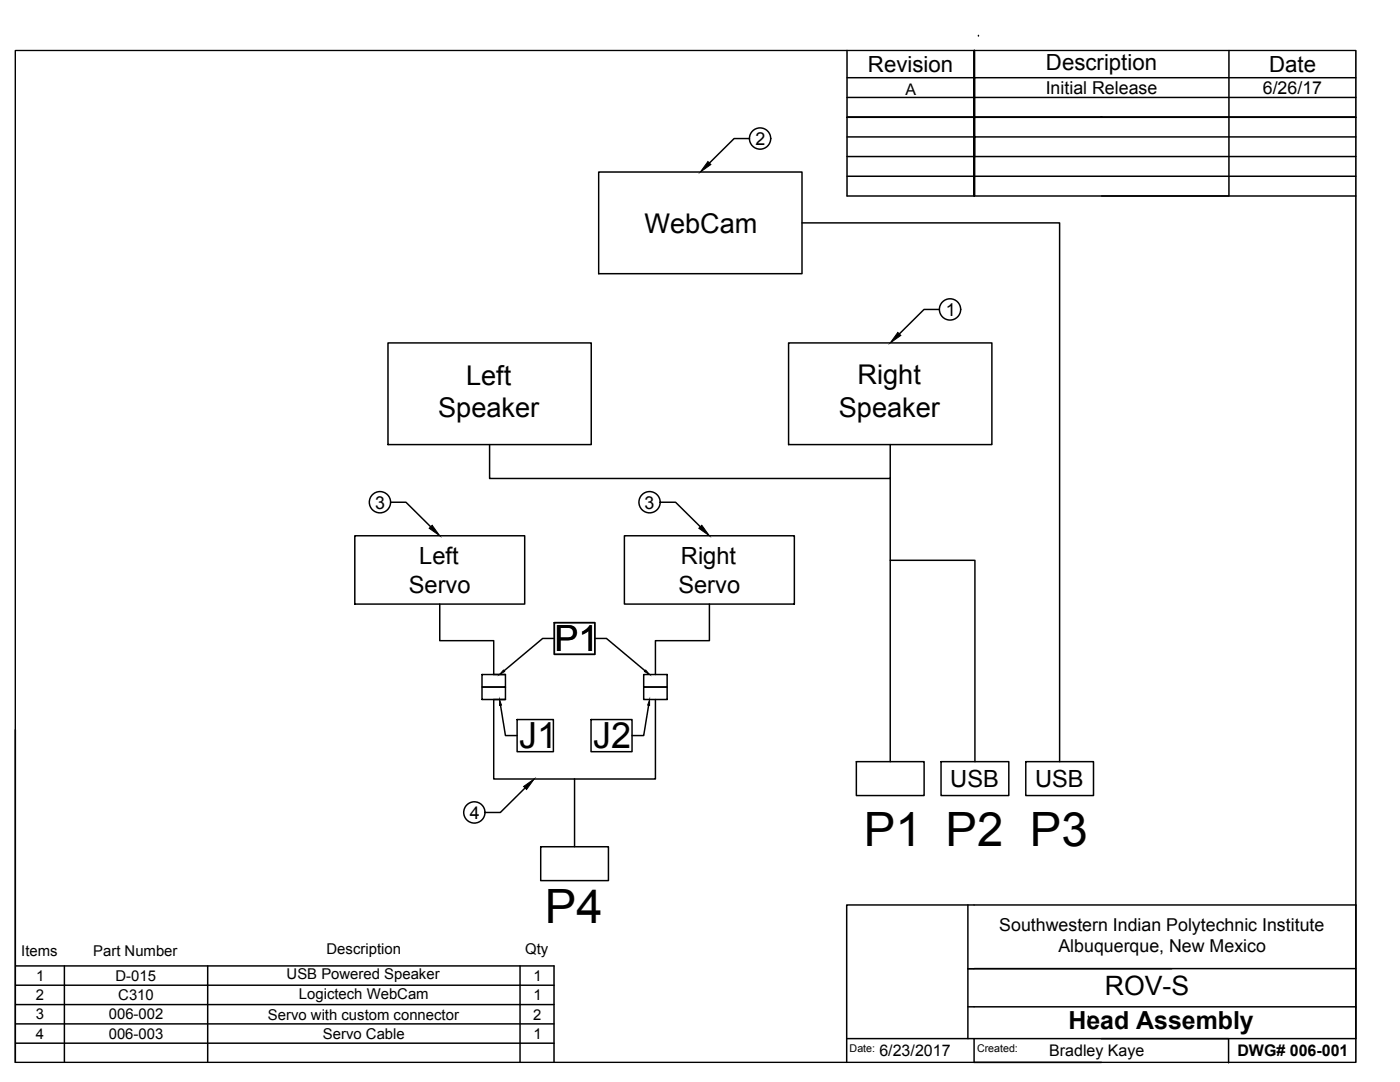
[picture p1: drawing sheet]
<svg xmlns="http://www.w3.org/2000/svg" width="279mm" height="216mm" viewBox="0 0 279 216" stroke-linecap="round" stroke-linejoin="round" font-family="sans-serif">
<!-- layer: Border A -->
<g fill="none" stroke="#000" stroke-width=".3">
<path d="M169 15.5h25.5v7.9v-13.3v29v-29v13.3v-7.9h76.1M169 10.1v29h101.6M169 19.4h101.6M195.3 7.1v.1M245.3 10.1v29h-25.4M119.5 34.3h40.6v20.3h-40.6zM149.6 27.6h-3.1l-4.9 4.9M169 31.2h25.5v7.9v-7.9h76.1M169 23.4h25.5h-25.4M169 35.2h101.6M194.5 23.4v7.8v-3.9h-25.5M194.5 23.4v7.8v-3.9h76.1"/>
<path d="M219.8 23.4h50.8h-76.1h25.4M160.1 44.5h51.4v107.5M77.4 68.4h40.6v20.3h-40.6zM157.4 68.4h40.6v20.3h-40.6zM187.5 61.7h-3.1l-4.9 4.9M97.7 88.7v6.8h80v-6.8M177.7 95.5v56.5M70.8 106.9h33.9v13.6h-33.9zM78 100.2h3l5 4.9M124.6 106.9h33.9v13.6h-33.9zM131.8 100.2h3l5 4.9M177.7 111.8h16.9v40.2"/>
<path d="M87.8 120.5v7.3h10.7v6.8h2.4M96.2 134.6h4.7v2.5h-4.7zM96.2 137.1h4.7v2.5h-4.7zM100.9 139.6h-2.4v15.8h16.2M110.6 127.4h-2.3l-7.7 6.5M110.6 124.2h8.1v6.4h-8.1zM118.7 127.4h2.3l7.7 6.5M128.5 134.6h4.6v2.5h-4.6zM128.5 137.1h4.6v2.5h-4.6zM130.8 139.6v15.8h-16.1M141.6 120.5v7.3h-10.8v6.8M3.1 145.6v66.4"/>
<path d="M99.9 140.7l1 6.1h2.3M103.2 143.6h7.2v6.4h-7.2zM104.8 157.2l-4.9 4.9h-3.1M114.7 155.4v13.6M118 143.6h8.1v6.4h-8.1zM129.4 140.7l-.9 6.1h-2.4M170.9 152h13.5v6.7h-13.5zM187.8 152h13.5v6.7h-13.5zM204.7 152h13.5v6.7h-13.5zM107.9 169h13.5v6.7h-13.5zM3.1 192.7h107.5v19.3M3.1 196.6h107.5"/>
<path d="M12.9 192.7v19.3M41.4 192.7v19.3M103.8 192.7v19.3M193.2 193.3h40.6M193.2 180.6v26.6M194.4 193.3h76.2v7.6h-77.4M270.6 193.3v-12.7h-101.6v31.4M3.1 200.5h107.5M3.1 204.3h107.5M3.1 208.2h107.5M194.4 207.2v4.8h25.4M217.2 203h.1"/>
<path d="M219.8 207.2h25.4v4.9M270.6 200.9v6.3h-101.6"/>
<circle cx="151.7" cy="27.6" r="2.12"/>
<circle cx="189.6" cy="61.7" r="2.12"/>
<circle cx="75.8" cy="100.2" r="2.12"/>
<circle cx="129.6" cy="100.2" r="2.12"/>
<circle cx="94.7" cy="162.1" r="2.12"/>
</g>
<path d="M141.3 32.2l.6 .6-2.1 1.5zM179.2 66.3l.6 .6-2.1 1.5zM86.2 104.8l1.6 2.1-2.1-1.5zM140.1 104.8l1.5 2.1-2.1-1.5zM100.5 133.7l.2 .3-1 .6zM128.9 133.7l.7 .9-1-.6zM99.7 139.6l.4 1.1-.4 .1zM104.5 156.9l2.1-1.5-1.5 2.1zM129.6 139.6v1.2l-.3-.1z" fill="#000" stroke="#000" stroke-width=".2"/>
<!-- layer: 0 -->
<path d="M3.1 10.1h267.5v201.9h-267.5z" fill="none" stroke="#000" stroke-width=".2"/>
<path d="M3.1 10.1h267.5v201.9h-267.5z" fill="none" stroke="#000" stroke-width=".25"/>
<g font-size="9.4">
<text x="172.4" y="168.9">P1 P2 P3</text>
<text x="108.8" y="184.2">P4</text>
</g>
<g font-size="7.2">
<text x="110.7" y="130">P1</text>
<text x="103.6" y="149.3">J1</text>
<text x="118.3" y="149.3">J2</text>
</g>
<g font-size="5.4">
<text x="128.6" y="46.4">WebCam</text>
<text x="93" y="76.7">Left</text>
<text x="171.1" y="76.7">Right</text>
<text x="87.5" y="83.3">Speaker</text>
<text x="167.4" y="83.2">Speaker</text>
</g>
<text font-size="5.3" x="220.5" y="198.5">ROV-S</text>
<text font-size="5" x="213.2" y="205.3">Head Assembly</text>
<g font-size="4.7">
<text x="83.7" y="112.6">Left</text>
<text x="135.9" y="112.5">Right</text>
<text x="81.6" y="118.3">Servo</text>
<text x="135.4" y="118.2">Servo</text>
<text x="189.7" y="157">USB</text>
<text x="206.6" y="157">USB</text>
</g>
<g font-size="4.4">
<text x="173.2" y="14.4">Revision</text>
<text x="208.7" y="13.9">Description</text>
<text x="253.3" y="14.4">Date</text>
</g>
<g font-size="3.6">
<text x="150.8" y="28.9">2</text>
<text x="188.7" y="63">1</text>
<text x="74.8" y="101.5">3</text>
<text x="128.7" y="101.5">3</text>
<text x="93.7" y="163.4">4</text>
</g>
<g font-size="3.5">
<text x="208.7" y="18.7">Initial Release</text>
<text x="252" y="18.7">6/26/17</text>
<text x="199.4" y="185.8">Southwestern Indian Polytechnic Institute</text>
<text x="211.2" y="190">Albuquerque, New Mexico</text>
</g>
<g font-size="3.2">
<text x="180.7" y="19">A</text>
<text x="175.5" y="210.8">6/23/2017</text>
<text x="209.4" y="210.7">Bradley Kaye</text>
<text x="246.9" y="210.8">DWG# 006-001</text>
</g>
<g font-size="3">
<text x="4.2" y="190.7">Items</text>
<text x="18.6" y="190.7">Part Number</text>
<text x="65.2" y="190.4">Description</text>
<text x="104.8" y="190.4">Qty</text>
<text x="7.2" y="195.7">1</text>
<text x="23.1" y="195.7">D-015</text>
<text x="57.2" y="195.4">USB Powered Speaker</text>
<text x="106.5" y="195.7">1</text>
<text x="7.1" y="203.4">3</text>
<text x="7.2" y="199.6">2</text>
<text x="21.7" y="203.4">006-002</text>
<text x="23.6" y="199.6">C310</text>
<text x="53.5" y="203.4">Servo with custom connector</text>
<text x="59.7" y="199.3">Logictech WebCam</text>
<text x="106.4" y="203.4">2</text>
<text x="106.5" y="199.6">1</text>
<text x="7.2" y="207.3">4</text>
<text x="21.7" y="207.3">006-003</text>
<text x="64.4" y="207.3">Servo Cable</text>
<text x="106.5" y="207.3">1</text>
</g>
<g font-size="2.1">
<text x="169.6" y="210">Date:</text>
<text x="195" y="210">Created:</text>
</g>
</svg>
